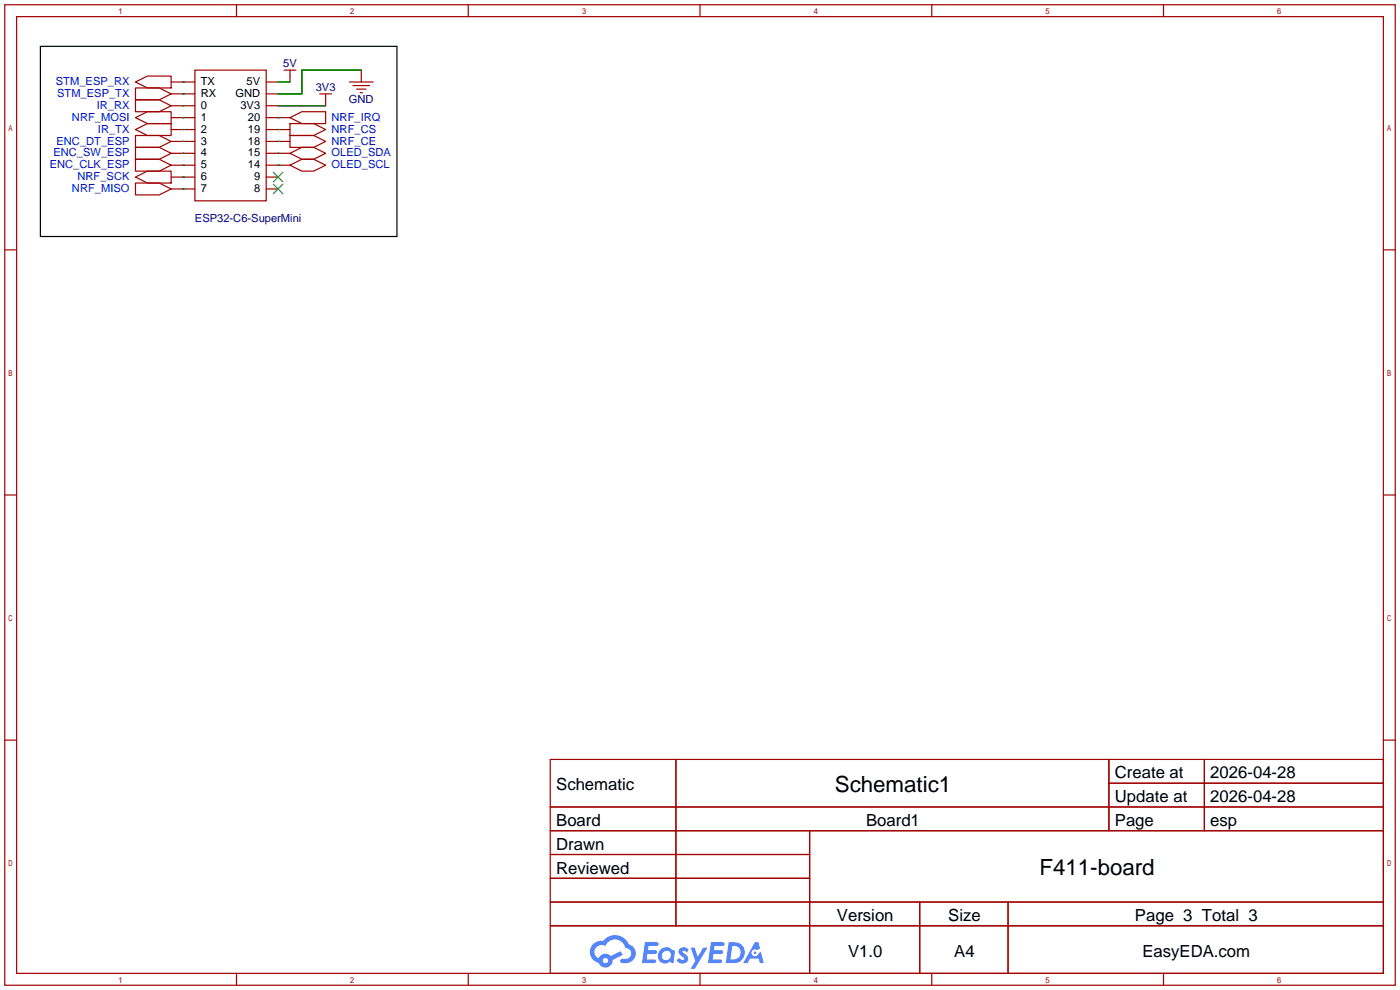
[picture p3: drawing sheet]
<svg xmlns="http://www.w3.org/2000/svg" width="299mm" height="212mm" viewBox="0 0 299 212" stroke-linecap="round" stroke-linejoin="round" font-family="sans-serif">
<g fill="none" stroke="#a10000" stroke-width=".25">
<path d="M1 1h297.2v209.6h-297.2zM3.6 3.6h292.1v204.4h-292.1zM50.5 1v2.6M100.1 1v2.6M149.6 1v2.6M199.1 1v2.6M248.7 1v2.6M1 53.4h2.6M295.7 53.4h2.5M1 105.8h2.6M295.7 105.8h2.5M1 158.2h2.6"/>
<path d="M295.7 158.2h2.5M117.6 162.3h178.1v45.7h-178.1zM117.6 172.5h178.1M117.6 177.5h178.1M144.5 162.3v35.6M173 177.5v30.5M237 162.3v15.2M237 167.4h58.7M257.4 162.3v15.2M117.6 182.6h55.4M117.6 192.8h178.1M117.6 187.7h55.4"/>
<path d="M117.6 197.9h178.1M196.6 192.8v15.2M215.4 192.8v15.2M50.5 208v2.6M100.1 208v2.6M149.6 208v2.6M199.1 208v2.6M248.7 208v2.6"/>
</g>
<g fill="#5487ff">
<path d="M145.3 202.7a1.3 1.3 0 0 1 1.9 .3l-.4 .6a.54 .54 0 0 0-.9-.2l.1 .2a1.34 1.34 0 0 1 .9 1.8 1.47 1.47 0 0 1-2.3-.1l.5-.6 .8 .5a.31 .31 0 0 0 .4-.3 .31 .31 0 0 0-.3-.4 1.12 1.12 0 0 1-.7-1.8z"/>
<path d="M147.6 202.5h.9l.6 2 1.2-2h.9l-2.7 4.6h-.9l1-1.7z"/>
<path d="M137.8 201.4h1.7a1.31 1.31 0 0 1 1.2 .2 .4 .4 0 0 1-.3 .5l-1.8 .1-.1 .9h1.6a.4 .4 0 0 1 .4 .4 .4 .4 0 0 1-.5 .4h-1.6l-.2 1.2h1.4a.46 .46 0 0 1 .5 0 .46 .46 0 0 1 .1 .5l-.4 .2h-2.6z"/>
<path d="M151.9 201.4h1.7a1.32 1.32 0 0 1 1.2 .2 .39 .39 0 0 1-.3 .5l-1.8 .1-.1 .9h1.6a.4 .4 0 0 1 .4 .4 .4 .4 0 0 1-.4 .4h-1.7l-.2 1.2h1.4a.46 .46 0 0 1 .5 0 .46 .46 0 0 1 .1 .5l-.4 .2h-2.6z"/>
<path d="M161.3 201.4h.8l.3 1.3-.6 .4a.75 .75 0 0 0-1.1 .3 .75 .75 0 0 0 .5 1 .75 .75 0 0 0 .9-.7l.5-.2 .6 2.3h-.8l-.3-.9h-1.8l-.5 .9h-1z"/>
<path d="M155.7 201.4l-.6 4.4h1.5a2.27 2.27 0 0 0 2.6-2.2 2.27 2.27 0 0 0-2.7-2.2zM156.5 202.1a1.5 1.5 0 0 1 1.8 1.6 1.5 1.5 0 0 1-1.9 1.4h-.3z"/>
<path d="M141.2 203a1.6 1.6 0 0 0-.3 2.3 1.6 1.6 0 0 0 2.3 .2l.7 .3 .3-2.4-.1-.3-.5-.1a1.58 1.58 0 0 0-2.4 0zM141.8 203.5a.98 .98 0 0 1 1.6 .4 .98 .98 0 0 1-1.1 1.3 .94 .94 0 0 1-.9-.7 .94 .94 0 0 1 .4-1z"/>
<path d="M126.8 201.8a2.37 2.37 0 0 0 1.1 4 1.54 1.54 0 0 0 1.8 1 1.54 1.54 0 0 0 1.2-1.6l2.2-1.1-.5-.8-2 1a1.57 1.57 0 0 0-2.7 .5 1.5 1.5 0 0 1-.7-2.1 1.5 1.5 0 0 1 2.2-.5 2.23 2.23 0 0 1 2.3-1.4 2.23 2.23 0 0 1 2 1.8 1.16 1.16 0 0 1 1.2 1.1 1.16 1.16 0 0 1-1.1 1.2h-.7a.47 .47 0 0 0-.5 .4 .47 .47 0 0 0 .4 .5 2.17 2.17 0 0 0 2.5-.9 2.17 2.17 0 0 0-.3-2.7l-.8-.4a3.2 3.2 0 0 0-5.5-.7l-1.1 .1zM128.8 205.3a.6 .6 0 0 1 1.2 0 .6 .6 0 0 1-1.2 0z"/>
<circle cx="161.4" cy="203.6" r=".28"/>
</g>
<g fill="none" stroke="#a10000" stroke-width=".25">
<path d="M29 18.8h5l2.6 1.3-2.6 1.2h-5zM29 17.5l2.5-1.2h5.1v2.5h-5.1zM36.6 17.5h5.1M41.7 15h15.2v27.9h-15.2zM56.9 17.5h2.5M60.7 15h2.5M62 15v2.5M74.7 17.5h5.1M75.4 18.3h3.6M76.2 19.1h2M77 19.8h.5M77.2 15v2.5"/>
<path d="M29 27.7l2.5-1.3h5.1v2.6h-5.1zM29 21.3h5l2.6 1.3-2.6 1.3h-5zM29 34h5l2.6 1.3-2.6 1.3h-5zM29 31.5h5l2.6 1.3-2.6 1.2h-5zM29 29h5l2.6 1.2-2.6 1.3h-5zM29 37.8l2.5-1.2h5.1v2.5h-5.1zM29 25.1l2.5-1.2h5.1v2.5h-5.1zM29 39.1h5l2.6 1.3-2.6 1.3h-5zM36.6 20.1h5.1M36.6 22.6h5.1M36.6 25.1h5.1M36.6 27.7h5.1"/>
<path d="M36.6 30.2h5.1M36.6 32.8h5.1M36.6 35.3h5.1M36.6 37.8h5.1M56.9 20.1h2.5M56.9 22.6h2.5M56.9 25.1h5.1M56.9 27.7h5.1M56.9 30.2h5.1M56.9 32.8h5.1M56.9 35.3h5.1M56.9 37.8h2.5"/>
<path d="M62 32.8l2.5-1.3h2.6l2.5 1.3-2.5 1.2h-2.6zM62 35.3l2.5-1.3h2.6l2.5 1.3-2.5 1.3h-2.6zM62 29h5.1l2.5 1.2-2.5 1.3h-5.1zM62 26.4h5.1l2.5 1.3-2.5 1.3h-5.1zM62 25.1l2.5-1.2h5.1v2.5h-5.1zM68.3 20.1h2.6M69.6 20.1v2.5M36.6 40.4h5.1M56.9 40.4h2.5"/>
</g>
<path d="M58.4 39.4l2.1 2M58.4 36.8l2.1 2.1M60.5 39.4l-2.1 2M60.5 36.8l-2.1 2.1" fill="none" stroke="#3c3" stroke-width=".25"/>
<g fill="none" stroke="#008700" stroke-width=".25">
<path d="M39.1 17.5h.1M59.4 17.5h2.6M77.2 15h-12.7v5.1h-5.1M39.1 20.1h.1M39.1 37.8h.1M39.1 25.1h.1M39.1 22.6h.1M39.1 27.7h.1M39.1 30.2h.1M39.1 32.8h.1M39.1 35.3h.1M59.4 35.3h.1"/>
<path d="M59.4 32.8h.1M59.4 27.7h.1M59.4 30.2h.1M59.4 25.1h.1M59.4 22.6h10.2M39.1 40.4h.1"/>
</g>
<path d="M8.6 9.9h76.2v40.6h-76.2z" fill="none" stroke="#000" stroke-width=".25"/>
<g font-size="4.8">
<text x="178.4" y="169.2">Schematic1</text>
<text x="222.2" y="187">F411-board</text>
</g>
<g font-size="3.6">
<text x="238.3" y="166.4">Create at</text>
<text x="258.7" y="166.4">2026-04-28</text>
<text x="118.9" y="168.9">Schematic</text>
<text x="238.3" y="171.5">Update at</text>
<text x="258.7" y="171.5">2026-04-28</text>
<text x="118.9" y="176.5">Board</text>
<text x="185.1" y="176.5">Board1</text>
<text x="238.3" y="176.5">Page</text>
<text x="258.7" y="176.5">esp</text>
<text x="118.9" y="181.6">Drawn</text>
<text x="118.9" y="186.7">Reviewed</text>
<text x="178.9" y="196.9">Version</text>
<text x="202.7" y="196.9">Size</text>
<text x="242.6" y="196.9">Page 3 Total 3</text>
<text x="181.3" y="204.5">V1.0</text>
<text x="204" y="204.5">A4</text>
<text x="244.2" y="204.5">EasyEDA.com</text>
</g>
<g font-size="2.4" fill="#000080">
<text x="60.5" y="14.4">5V</text>
<text x="67.5" y="19.5">3V3</text>
<text x="74.6" y="22">GND</text>
<text x="41.7" y="47.4">ESP32-C6-SuperMini</text>
</g>
<g font-size="2.4" fill="#00f">
<text x="11.9" y="18.2">STM_ESP_RX</text>
<text x="12.2" y="20.7">STM_ESP_TX</text>
<text x="20.7" y="23.3">IR_RX</text>
<text x="15.4" y="25.8">NRF_MOSI</text>
<text x="20.9" y="28.4">IR_TX</text>
<text x="70.9" y="28.4">NRF_CS</text>
<text x="70.9" y="25.8">NRF_IRQ</text>
<text x="10.6" y="36">ENC_CLK_ESP</text>
<text x="11.4" y="33.4">ENC_SW_ESP</text>
<text x="12.1" y="30.9">ENC_DT_ESP</text>
<text x="70.9" y="33.4">OLED_SDA</text>
<text x="70.9" y="36">OLED_SCL</text>
<text x="70.9" y="30.9">NRF_CE</text>
<text x="15.4" y="41.1">NRF_MISO</text>
<text x="16.6" y="38.5">NRF_SCK</text>
</g>
<g font-size="2.4">
<text x="42.9" y="18.2">TX</text>
<text x="42.9" y="20.7">RX</text>
<text x="42.9" y="23.3">0</text>
<text x="50.3" y="20.7">GND</text>
<text x="51.4" y="23.3">3V3</text>
<text x="52.7" y="18.2">5V</text>
<text x="42.9" y="25.8">1</text>
<text x="42.9" y="28.4">2</text>
<text x="53" y="28.4">19</text>
<text x="53" y="25.8">20</text>
<text x="42.9" y="30.9">3</text>
<text x="42.9" y="33.4">4</text>
<text x="42.9" y="36">5</text>
<text x="53" y="36">14</text>
<text x="53" y="33.4">15</text>
<text x="53" y="30.9">18</text>
<text x="42.9" y="38.5">6</text>
<text x="42.9" y="41.1">7</text>
<text x="54.3" y="41.1">8</text>
<text x="54.3" y="38.5">9</text>
</g>
</svg>
